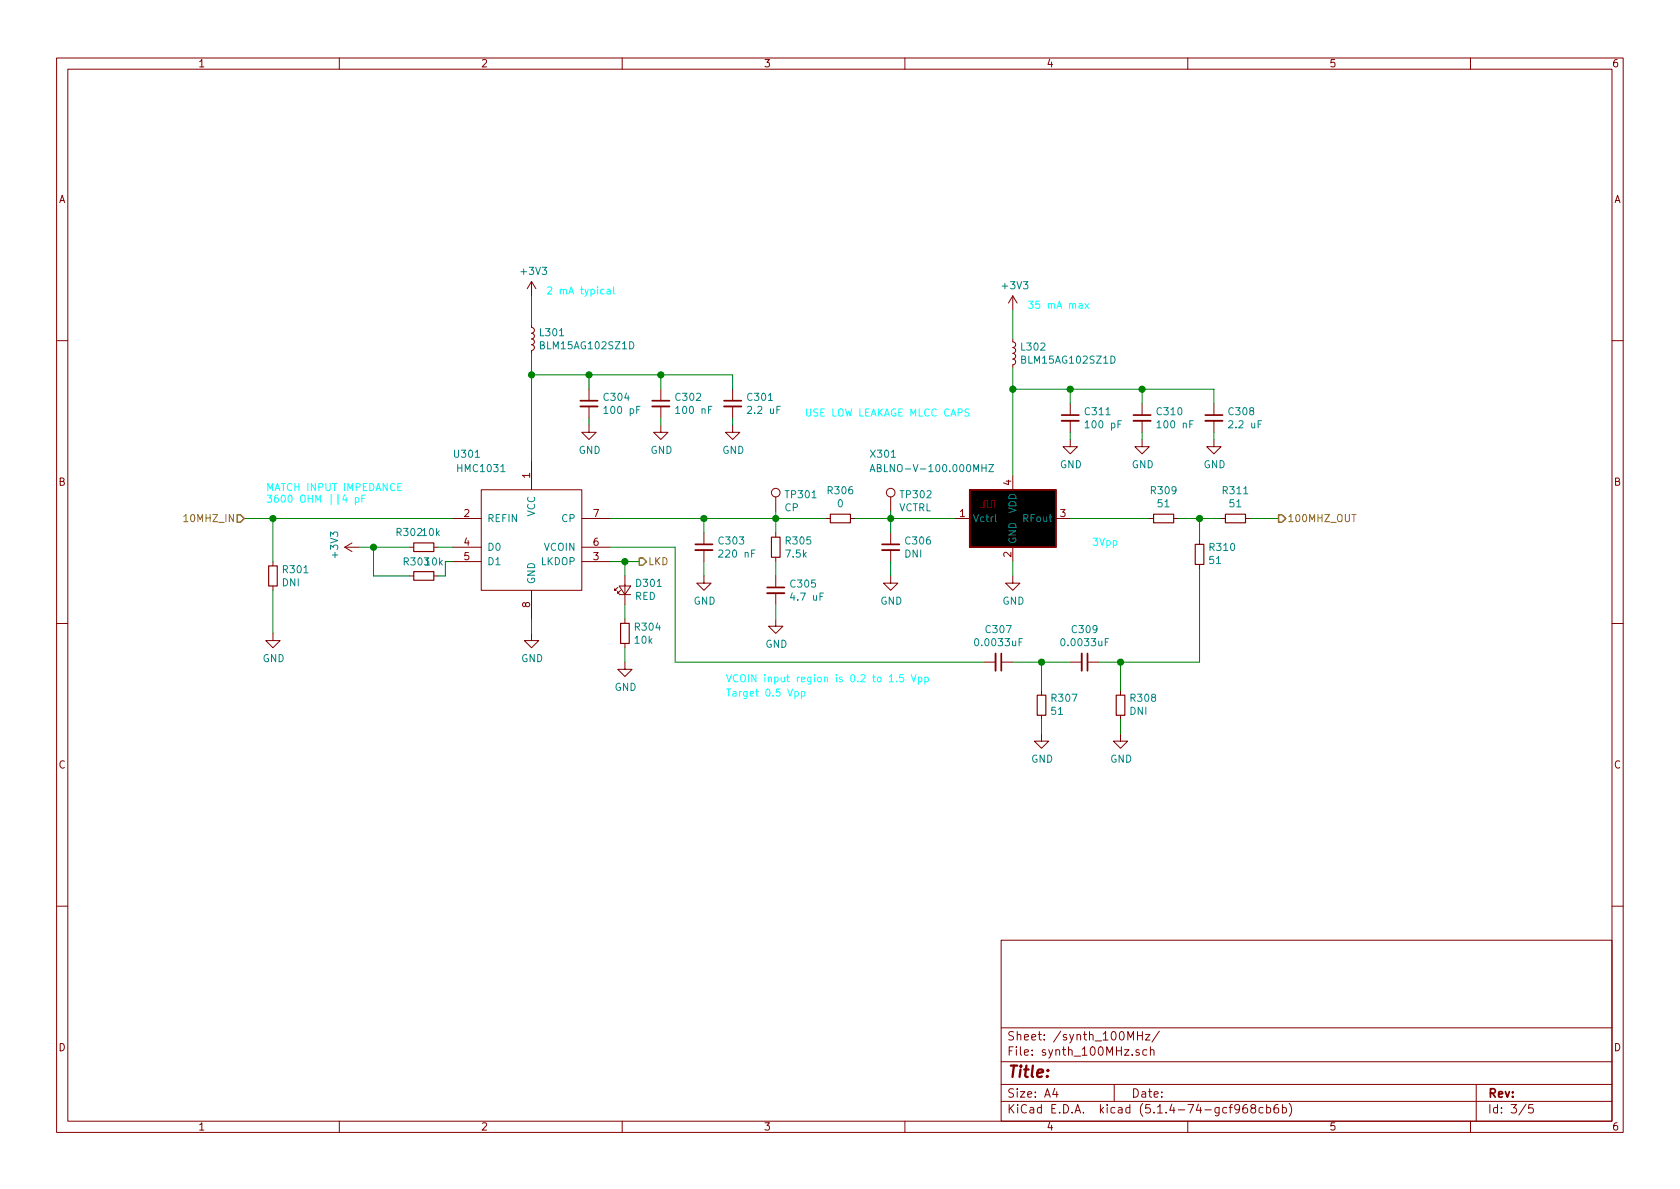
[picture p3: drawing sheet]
EESchema Schematic File Version 4
LIBS:vna_mm_ref-cache
EELAYER 30 0
EELAYER END
$Descr A4 11693 8268
encoding utf-8
Sheet 3 5
Title ""
Date ""
Rev ""
Comp ""
Comment1 ""
Comment2 ""
Comment3 ""
Comment4 ""
$EndDescr
$Comp
L power:GND #PWR?
U 1 1
P 3700 4400
AR Path="/5DC27495" Ref="#PWR?"  Part="1" 
AR Path="/5DC1A65E/5DC27495" Ref="#PWR0305"  Part="1" 
F 0 "#PWR0305" H 3700 4150 50  0001 C CNN
F 1 "GND" H 3705 4227 50  0000 C CNN
F 2 "" H 3700 4400 50  0001 C CNN
F 3 "" H 3700 4400 50  0001 C CNN
	1    3700 4400
	1    0    0    -1  
$EndComp
Wire Wire Line
	3700 4300 3700 4400
$Comp
L power:GND #PWR?
U 1 1
P 7050 4000
AR Path="/5DC274A2" Ref="#PWR?"  Part="1" 
AR Path="/5DC1A65E/5DC274A2" Ref="#PWR0314"  Part="1" 
F 0 "#PWR0314" H 7050 3750 50  0001 C CNN
F 1 "GND" H 7055 3827 50  0000 C CNN
F 2 "" H 7050 4000 50  0001 C CNN
F 3 "" H 7050 4000 50  0001 C CNN
	1    7050 4000
	1    0    0    -1  
$EndComp
Wire Wire Line
	7050 3900 7050 4000
$Comp
L Device:R_Small R?
U 1 1
P 2950 3800
AR Path="/5DC274A9" Ref="R?"  Part="1" 
AR Path="/5DC1A65E/5DC274A9" Ref="R302"  Part="1" 
F 0 "R302" V 3050 3900 50  0000 C CNN
F 1 "10k" V 3050 3750 50  0000 C CNN
F 2 "Resistor_SMD:R_0402_1005Metric" H 2950 3800 50  0001 C CNN
F 3 "~" H 2950 3800 50  0001 C CNN
	1    2950 3800
	0    -1   -1   0   
$EndComp
Text Notes 5600 2900 0    50   ~ 0
USE LOW LEAKAGE MLCC CAPS
$Comp
L Device:C_Small C?
U 1 1
P 4900 3800
AR Path="/5DC274B1" Ref="C?"  Part="1" 
AR Path="/5DC1A65E/5DC274B1" Ref="C303"  Part="1" 
F 0 "C303" H 4992 3846 50  0000 L CNN
F 1 "220 nF" H 4992 3755 50  0000 L CNN
F 2 "Capacitor_SMD:C_0402_1005Metric" H 4900 3800 50  0001 C CNN
F 3 "~" H 4900 3800 50  0001 C CNN
	1    4900 3800
	1    0    0    -1  
$EndComp
Wire Wire Line
	4250 3600 4900 3600
Wire Wire Line
	4900 3600 4900 3700
$Comp
L power:GND #PWR?
U 1 1
P 4900 4000
AR Path="/5DC274BB" Ref="#PWR?"  Part="1" 
AR Path="/5DC1A65E/5DC274BB" Ref="#PWR0309"  Part="1" 
F 0 "#PWR0309" H 4900 3750 50  0001 C CNN
F 1 "GND" H 4905 3827 50  0000 C CNN
F 2 "" H 4900 4000 50  0001 C CNN
F 3 "" H 4900 4000 50  0001 C CNN
	1    4900 4000
	1    0    0    -1  
$EndComp
Wire Wire Line
	4900 3900 4900 4000
$Comp
L Device:C_Small C?
U 1 1
P 5400 4100
AR Path="/5DC274C2" Ref="C?"  Part="1" 
AR Path="/5DC1A65E/5DC274C2" Ref="C305"  Part="1" 
F 0 "C305" H 5492 4146 50  0000 L CNN
F 1 "4.7 uF" H 5492 4055 50  0000 L CNN
F 2 "Capacitor_SMD:C_0603_1608Metric" H 5400 4100 50  0001 C CNN
F 3 "~" H 5400 4100 50  0001 C CNN
F 4 "Digi-Key" H 5400 4100 50  0001 C CNN "DIST_NAME"
F 5 "445-14258-1-ND" H 5400 4100 50  0001 C CNN "DIST_PN"
	1    5400 4100
	1    0    0    -1  
$EndComp
$Comp
L power:GND #PWR?
U 1 1
P 5400 4300
AR Path="/5DC274C8" Ref="#PWR?"  Part="1" 
AR Path="/5DC1A65E/5DC274C8" Ref="#PWR0311"  Part="1" 
F 0 "#PWR0311" H 5400 4050 50  0001 C CNN
F 1 "GND" H 5405 4127 50  0000 C CNN
F 2 "" H 5400 4300 50  0001 C CNN
F 3 "" H 5400 4300 50  0001 C CNN
	1    5400 4300
	1    0    0    -1  
$EndComp
Wire Wire Line
	5400 4300 5400 4200
Wire Wire Line
	5400 4000 5400 3900
Wire Wire Line
	4900 3600 5400 3600
Wire Wire Line
	5400 3600 5400 3700
Connection ~ 4900 3600
Connection ~ 5400 3600
$Comp
L Device:R_Small R?
U 1 1
P 5400 3800
AR Path="/5DC274D4" Ref="R?"  Part="1" 
AR Path="/5DC1A65E/5DC274D4" Ref="R305"  Part="1" 
F 0 "R305" H 5459 3846 50  0000 L CNN
F 1 "7.5k" H 5459 3755 50  0000 L CNN
F 2 "Resistor_SMD:R_0402_1005Metric" H 5400 3800 50  0001 C CNN
F 3 "~" H 5400 3800 50  0001 C CNN
	1    5400 3800
	1    0    0    -1  
$EndComp
$Comp
L Device:R_Small R?
U 1 1
P 5850 3600
AR Path="/5DC274DA" Ref="R?"  Part="1" 
AR Path="/5DC1A65E/5DC274DA" Ref="R306"  Part="1" 
F 0 "R306" V 5654 3600 50  0000 C CNN
F 1 "0" V 5745 3600 50  0000 C CNN
F 2 "Resistor_SMD:R_0402_1005Metric" H 5850 3600 50  0001 C CNN
F 3 "~" H 5850 3600 50  0001 C CNN
	1    5850 3600
	0    1    1    0   
$EndComp
Wire Wire Line
	5400 3600 5750 3600
$Comp
L Device:C_Small C?
U 1 1
P 6200 3800
AR Path="/5DC274E1" Ref="C?"  Part="1" 
AR Path="/5DC1A65E/5DC274E1" Ref="C306"  Part="1" 
F 0 "C306" H 6292 3846 50  0000 L CNN
F 1 "DNI" H 6292 3755 50  0000 L CNN
F 2 "Capacitor_SMD:C_0402_1005Metric" H 6200 3800 50  0001 C CNN
F 3 "~" H 6200 3800 50  0001 C CNN
	1    6200 3800
	1    0    0    -1  
$EndComp
Wire Wire Line
	6200 3600 6200 3700
$Comp
L power:GND #PWR?
U 1 1
P 6200 4000
AR Path="/5DC274E8" Ref="#PWR?"  Part="1" 
AR Path="/5DC1A65E/5DC274E8" Ref="#PWR0312"  Part="1" 
F 0 "#PWR0312" H 6200 3750 50  0001 C CNN
F 1 "GND" H 6205 3827 50  0000 C CNN
F 2 "" H 6200 4000 50  0001 C CNN
F 3 "" H 6200 4000 50  0001 C CNN
	1    6200 4000
	1    0    0    -1  
$EndComp
Wire Wire Line
	6200 4000 6200 3900
Wire Wire Line
	5950 3600 6200 3600
Connection ~ 6200 3600
Wire Wire Line
	6200 3600 6650 3600
Text Notes 3800 2050 0    50   ~ 0
2 mA typical
Wire Wire Line
	3700 2050 3700 2250
$Comp
L power:+3V3 #PWR?
U 1 1
P 3700 2050
AR Path="/5DC274F4" Ref="#PWR?"  Part="1" 
AR Path="/5DC1A65E/5DC274F4" Ref="#PWR0304"  Part="1" 
F 0 "#PWR0304" H 3700 1900 50  0001 C CNN
F 1 "+3V3" H 3715 2223 50  0000 C CNN
F 2 "" H 3700 2050 50  0001 C CNN
F 3 "" H 3700 2050 50  0001 C CNN
	1    3700 2050
	1    0    0    -1  
$EndComp
Wire Wire Line
	5100 2600 5100 2700
Wire Wire Line
	4600 2600 5100 2600
Wire Wire Line
	4600 2600 4600 2700
Connection ~ 4600 2600
Wire Wire Line
	4100 2600 4600 2600
Wire Wire Line
	3700 2600 3700 3200
Wire Wire Line
	4100 2600 4100 2700
Connection ~ 4100 2600
Wire Wire Line
	3700 2600 4100 2600
Wire Wire Line
	5100 2900 5100 2950
$Comp
L power:GND #PWR?
U 1 1
P 5100 2950
AR Path="/5DC27504" Ref="#PWR?"  Part="1" 
AR Path="/5DC1A65E/5DC27504" Ref="#PWR0310"  Part="1" 
F 0 "#PWR0310" H 5100 2700 50  0001 C CNN
F 1 "GND" H 5105 2777 50  0000 C CNN
F 2 "" H 5100 2950 50  0001 C CNN
F 3 "" H 5100 2950 50  0001 C CNN
	1    5100 2950
	1    0    0    -1  
$EndComp
Connection ~ 3700 2600
Wire Wire Line
	3700 2450 3700 2600
Wire Wire Line
	4600 2950 4600 2900
$Comp
L power:GND #PWR?
U 1 1
P 4600 2950
AR Path="/5DC2750D" Ref="#PWR?"  Part="1" 
AR Path="/5DC1A65E/5DC2750D" Ref="#PWR0308"  Part="1" 
F 0 "#PWR0308" H 4600 2700 50  0001 C CNN
F 1 "GND" H 4605 2777 50  0000 C CNN
F 2 "" H 4600 2950 50  0001 C CNN
F 3 "" H 4600 2950 50  0001 C CNN
	1    4600 2950
	1    0    0    -1  
$EndComp
Wire Wire Line
	4100 2900 4100 2950
$Comp
L power:GND #PWR?
U 1 1
P 4100 2950
AR Path="/5DC27514" Ref="#PWR?"  Part="1" 
AR Path="/5DC1A65E/5DC27514" Ref="#PWR0306"  Part="1" 
F 0 "#PWR0306" H 4100 2700 50  0001 C CNN
F 1 "GND" H 4105 2777 50  0000 C CNN
F 2 "" H 4100 2950 50  0001 C CNN
F 3 "" H 4100 2950 50  0001 C CNN
	1    4100 2950
	1    0    0    -1  
$EndComp
$Comp
L Device:L_Small L?
U 1 1
P 3700 2350
AR Path="/5DC2751A" Ref="L?"  Part="1" 
AR Path="/5DC1A65E/5DC2751A" Ref="L301"  Part="1" 
F 0 "L301" H 3748 2396 50  0000 L CNN
F 1 "BLM15AG102SZ1D" H 3748 2305 50  0000 L CNN
F 2 "Inductor_SMD:L_0402_1005Metric" H 3700 2350 50  0001 C CNN
F 3 "~" H 3700 2350 50  0001 C CNN
F 4 "Digi-Key" H 3700 2350 50  0001 C CNN "DIST_NAME"
F 5 "BLM15AG102SZ1D" H 3700 2350 50  0001 C CNN "DIST_PN"
	1    3700 2350
	1    0    0    -1  
$EndComp
$Comp
L Device:C_Small C?
U 1 1
P 4100 2800
AR Path="/5DC27520" Ref="C?"  Part="1" 
AR Path="/5DC1A65E/5DC27520" Ref="C304"  Part="1" 
F 0 "C304" H 4192 2846 50  0000 L CNN
F 1 "100 pF" H 4192 2755 50  0000 L CNN
F 2 "Capacitor_SMD:C_0402_1005Metric" H 4100 2800 50  0001 C CNN
F 3 "~" H 4100 2800 50  0001 C CNN
	1    4100 2800
	1    0    0    -1  
$EndComp
$Comp
L Device:C_Small C?
U 1 1
P 4600 2800
AR Path="/5DC27526" Ref="C?"  Part="1" 
AR Path="/5DC1A65E/5DC27526" Ref="C302"  Part="1" 
F 0 "C302" H 4692 2846 50  0000 L CNN
F 1 "100 nF" H 4692 2755 50  0000 L CNN
F 2 "Capacitor_SMD:C_0402_1005Metric" H 4600 2800 50  0001 C CNN
F 3 "~" H 4600 2800 50  0001 C CNN
	1    4600 2800
	1    0    0    -1  
$EndComp
$Comp
L Device:C_Small C?
U 1 1
P 5100 2800
AR Path="/5DC2752C" Ref="C?"  Part="1" 
AR Path="/5DC1A65E/5DC2752C" Ref="C301"  Part="1" 
F 0 "C301" H 5192 2846 50  0000 L CNN
F 1 "2.2 uF" H 5192 2755 50  0000 L CNN
F 2 "Capacitor_SMD:C_0603_1608Metric" H 5100 2800 50  0001 C CNN
F 3 "~" H 5100 2800 50  0001 C CNN
F 4 "Digi-Key" H 5100 2800 50  0001 C CNN "DIST_NAME"
F 5 "490-10731-1-ND" H 5100 2800 50  0001 C CNN "DIST_PN"
	1    5100 2800
	1    0    0    -1  
$EndComp
Text Notes 7150 2150 0    50   ~ 0
35 mA max
Wire Wire Line
	7050 2150 7050 2350
$Comp
L power:+3V3 #PWR?
U 1 1
P 7050 2150
AR Path="/5DC27534" Ref="#PWR?"  Part="1" 
AR Path="/5DC1A65E/5DC27534" Ref="#PWR0313"  Part="1" 
F 0 "#PWR0313" H 7050 2000 50  0001 C CNN
F 1 "+3V3" H 7065 2323 50  0000 C CNN
F 2 "" H 7050 2150 50  0001 C CNN
F 3 "" H 7050 2150 50  0001 C CNN
	1    7050 2150
	1    0    0    -1  
$EndComp
Wire Wire Line
	8450 2700 8450 2800
Wire Wire Line
	7950 2700 8450 2700
Wire Wire Line
	7950 2700 7950 2800
Connection ~ 7950 2700
Wire Wire Line
	7450 2700 7950 2700
Wire Wire Line
	7050 2700 7050 3300
Wire Wire Line
	7450 2700 7450 2800
Connection ~ 7450 2700
Wire Wire Line
	7050 2700 7450 2700
Wire Wire Line
	8450 3000 8450 3050
$Comp
L power:GND #PWR?
U 1 1
P 8450 3050
AR Path="/5DC27544" Ref="#PWR?"  Part="1" 
AR Path="/5DC1A65E/5DC27544" Ref="#PWR0319"  Part="1" 
F 0 "#PWR0319" H 8450 2800 50  0001 C CNN
F 1 "GND" H 8455 2877 50  0000 C CNN
F 2 "" H 8450 3050 50  0001 C CNN
F 3 "" H 8450 3050 50  0001 C CNN
	1    8450 3050
	1    0    0    -1  
$EndComp
Connection ~ 7050 2700
Wire Wire Line
	7050 2550 7050 2700
Wire Wire Line
	7950 3050 7950 3000
$Comp
L power:GND #PWR?
U 1 1
P 7950 3050
AR Path="/5DC2754D" Ref="#PWR?"  Part="1" 
AR Path="/5DC1A65E/5DC2754D" Ref="#PWR0318"  Part="1" 
F 0 "#PWR0318" H 7950 2800 50  0001 C CNN
F 1 "GND" H 7955 2877 50  0000 C CNN
F 2 "" H 7950 3050 50  0001 C CNN
F 3 "" H 7950 3050 50  0001 C CNN
	1    7950 3050
	1    0    0    -1  
$EndComp
Wire Wire Line
	7450 3000 7450 3050
$Comp
L power:GND #PWR?
U 1 1
P 7450 3050
AR Path="/5DC27554" Ref="#PWR?"  Part="1" 
AR Path="/5DC1A65E/5DC27554" Ref="#PWR0316"  Part="1" 
F 0 "#PWR0316" H 7450 2800 50  0001 C CNN
F 1 "GND" H 7455 2877 50  0000 C CNN
F 2 "" H 7450 3050 50  0001 C CNN
F 3 "" H 7450 3050 50  0001 C CNN
	1    7450 3050
	1    0    0    -1  
$EndComp
$Comp
L Device:L_Small L?
U 1 1
P 7050 2450
AR Path="/5DC2755A" Ref="L?"  Part="1" 
AR Path="/5DC1A65E/5DC2755A" Ref="L302"  Part="1" 
F 0 "L302" H 7098 2496 50  0000 L CNN
F 1 "BLM15AG102SZ1D" H 7098 2405 50  0000 L CNN
F 2 "Inductor_SMD:L_0402_1005Metric" H 7050 2450 50  0001 C CNN
F 3 "~" H 7050 2450 50  0001 C CNN
F 4 "Digi-Key" H 7050 2450 50  0001 C CNN "DIST_NAME"
F 5 "BLM15AG102SZ1D" H 7050 2450 50  0001 C CNN "DIST_PN"
	1    7050 2450
	1    0    0    -1  
$EndComp
$Comp
L Device:C_Small C?
U 1 1
P 7450 2900
AR Path="/5DC27560" Ref="C?"  Part="1" 
AR Path="/5DC1A65E/5DC27560" Ref="C311"  Part="1" 
F 0 "C311" H 7542 2946 50  0000 L CNN
F 1 "100 pF" H 7542 2855 50  0000 L CNN
F 2 "Capacitor_SMD:C_0402_1005Metric" H 7450 2900 50  0001 C CNN
F 3 "~" H 7450 2900 50  0001 C CNN
	1    7450 2900
	1    0    0    -1  
$EndComp
$Comp
L Device:C_Small C?
U 1 1
P 7950 2900
AR Path="/5DC27566" Ref="C?"  Part="1" 
AR Path="/5DC1A65E/5DC27566" Ref="C310"  Part="1" 
F 0 "C310" H 8042 2946 50  0000 L CNN
F 1 "100 nF" H 8042 2855 50  0000 L CNN
F 2 "Capacitor_SMD:C_0402_1005Metric" H 7950 2900 50  0001 C CNN
F 3 "~" H 7950 2900 50  0001 C CNN
	1    7950 2900
	1    0    0    -1  
$EndComp
$Comp
L Device:C_Small C?
U 1 1
P 8450 2900
AR Path="/5DC2756C" Ref="C?"  Part="1" 
AR Path="/5DC1A65E/5DC2756C" Ref="C308"  Part="1" 
F 0 "C308" H 8542 2946 50  0000 L CNN
F 1 "2.2 uF" H 8542 2855 50  0000 L CNN
F 2 "Capacitor_SMD:C_0603_1608Metric" H 8450 2900 50  0001 C CNN
F 3 "~" H 8450 2900 50  0001 C CNN
F 4 "Digi-Key" H 8450 2900 50  0001 C CNN "DIST_NAME"
F 5 "490-10731-1-ND" H 8450 2900 50  0001 C CNN "DIST_PN"
	1    8450 2900
	1    0    0    -1  
$EndComp
$Comp
L Device:R_Small R?
U 1 1
P 8100 3600
AR Path="/5DC27572" Ref="R?"  Part="1" 
AR Path="/5DC1A65E/5DC27572" Ref="R309"  Part="1" 
F 0 "R309" V 7904 3600 50  0000 C CNN
F 1 "51" V 7995 3600 50  0000 C CNN
F 2 "Resistor_SMD:R_0402_1005Metric" H 8100 3600 50  0001 C CNN
F 3 "~" H 8100 3600 50  0001 C CNN
	1    8100 3600
	0    1    1    0   
$EndComp
$Comp
L Device:R_Small R?
U 1 1
P 8600 3600
AR Path="/5DC27578" Ref="R?"  Part="1" 
AR Path="/5DC1A65E/5DC27578" Ref="R311"  Part="1" 
F 0 "R311" V 8404 3600 50  0000 C CNN
F 1 "51" V 8495 3600 50  0000 C CNN
F 2 "Resistor_SMD:R_0402_1005Metric" H 8600 3600 50  0001 C CNN
F 3 "~" H 8600 3600 50  0001 C CNN
	1    8600 3600
	0    1    1    0   
$EndComp
$Comp
L Device:R_Small R?
U 1 1
P 8350 3850
AR Path="/5DC2757E" Ref="R?"  Part="1" 
AR Path="/5DC1A65E/5DC2757E" Ref="R310"  Part="1" 
F 0 "R310" H 8291 3804 50  0000 R CNN
F 1 "51" H 8291 3895 50  0000 R CNN
F 2 "Resistor_SMD:R_0402_1005Metric" H 8350 3850 50  0001 C CNN
F 3 "~" H 8350 3850 50  0001 C CNN
	1    8350 3850
	-1   0    0    1   
$EndComp
Wire Wire Line
	8200 3600 8350 3600
Wire Wire Line
	8350 3600 8350 3750
Connection ~ 8350 3600
Wire Wire Line
	8350 3600 8500 3600
$Comp
L Device:C_Small C?
U 1 1
P 7550 4600
AR Path="/5DC27589" Ref="C?"  Part="1" 
AR Path="/5DC1A65E/5DC27589" Ref="C309"  Part="1" 
F 0 "C309" V 7321 4600 50  0000 C CNN
F 1 "0.0033uF" V 7412 4600 50  0000 C CNN
F 2 "Capacitor_SMD:C_0402_1005Metric" H 7550 4600 50  0001 C CNN
F 3 "~" H 7550 4600 50  0001 C CNN
	1    7550 4600
	0    1    1    0   
$EndComp
$Comp
L Device:R_Small R?
U 1 1
P 7800 4900
AR Path="/5DC2758F" Ref="R?"  Part="1" 
AR Path="/5DC1A65E/5DC2758F" Ref="R308"  Part="1" 
F 0 "R308" H 7741 4854 50  0000 R CNN
F 1 "DNI" H 7741 4945 50  0000 R CNN
F 2 "Resistor_SMD:R_0402_1005Metric" H 7800 4900 50  0001 C CNN
F 3 "~" H 7800 4900 50  0001 C CNN
	1    7800 4900
	-1   0    0    1   
$EndComp
$Comp
L Device:R_Small R?
U 1 1
P 7250 4900
AR Path="/5DC27595" Ref="R?"  Part="1" 
AR Path="/5DC1A65E/5DC27595" Ref="R307"  Part="1" 
F 0 "R307" H 7191 4854 50  0000 R CNN
F 1 "51" H 7191 4945 50  0000 R CNN
F 2 "Resistor_SMD:R_0402_1005Metric" H 7250 4900 50  0001 C CNN
F 3 "~" H 7250 4900 50  0001 C CNN
	1    7250 4900
	-1   0    0    1   
$EndComp
$Comp
L Device:C_Small C?
U 1 1
P 6950 4600
AR Path="/5DC2759B" Ref="C?"  Part="1" 
AR Path="/5DC1A65E/5DC2759B" Ref="C307"  Part="1" 
F 0 "C307" V 6721 4600 50  0000 C CNN
F 1 "0.0033uF" V 6812 4600 50  0000 C CNN
F 2 "Capacitor_SMD:C_0402_1005Metric" H 6950 4600 50  0001 C CNN
F 3 "~" H 6950 4600 50  0001 C CNN
	1    6950 4600
	0    1    1    0   
$EndComp
Wire Wire Line
	7450 4600 7250 4600
Wire Wire Line
	7250 4800 7250 4600
Connection ~ 7250 4600
Wire Wire Line
	7250 4600 7050 4600
Wire Wire Line
	7650 4600 7800 4600
Wire Wire Line
	7800 4600 7800 4800
Wire Wire Line
	8350 4600 8350 3950
Connection ~ 7800 4600
Wire Wire Line
	6850 4600 4700 4600
$Comp
L power:GND #PWR?
U 1 1
P 7250 5100
AR Path="/5DC275AC" Ref="#PWR?"  Part="1" 
AR Path="/5DC1A65E/5DC275AC" Ref="#PWR0315"  Part="1" 
F 0 "#PWR0315" H 7250 4850 50  0001 C CNN
F 1 "GND" H 7255 4927 50  0000 C CNN
F 2 "" H 7250 5100 50  0001 C CNN
F 3 "" H 7250 5100 50  0001 C CNN
	1    7250 5100
	1    0    0    -1  
$EndComp
$Comp
L power:GND #PWR?
U 1 1
P 7800 5100
AR Path="/5DC275B2" Ref="#PWR?"  Part="1" 
AR Path="/5DC1A65E/5DC275B2" Ref="#PWR0317"  Part="1" 
F 0 "#PWR0317" H 7800 4850 50  0001 C CNN
F 1 "GND" H 7805 4927 50  0000 C CNN
F 2 "" H 7800 5100 50  0001 C CNN
F 3 "" H 7800 5100 50  0001 C CNN
	1    7800 5100
	1    0    0    -1  
$EndComp
Wire Wire Line
	7800 5000 7800 5100
Wire Wire Line
	7250 5100 7250 5000
Wire Wire Line
	4250 3900 4350 3900
$Comp
L Device:LED_Small D?
U 1 1
P 4350 4100
AR Path="/5DC275BB" Ref="D?"  Part="1" 
AR Path="/5DC1A65E/5DC275BB" Ref="D301"  Part="1" 
F 0 "D301" V 4396 4032 50  0000 R CNN
F 1 "RED" V 4305 4032 50  0000 R CNN
F 2 "LED_SMD:LED_0603_1608Metric" V 4350 4100 50  0001 C CNN
F 3 "~" V 4350 4100 50  0001 C CNN
	1    4350 4100
	0    -1   -1   0   
$EndComp
$Comp
L Device:R_Small R?
U 1 1
P 4350 4400
AR Path="/5DC275C1" Ref="R?"  Part="1" 
AR Path="/5DC1A65E/5DC275C1" Ref="R304"  Part="1" 
F 0 "R304" H 4409 4446 50  0000 L CNN
F 1 "10k" H 4409 4355 50  0000 L CNN
F 2 "Resistor_SMD:R_0402_1005Metric" H 4350 4400 50  0001 C CNN
F 3 "~" H 4350 4400 50  0001 C CNN
	1    4350 4400
	1    0    0    -1  
$EndComp
$Comp
L power:GND #PWR?
U 1 1
P 4350 4600
AR Path="/5DC275C7" Ref="#PWR?"  Part="1" 
AR Path="/5DC1A65E/5DC275C7" Ref="#PWR0307"  Part="1" 
F 0 "#PWR0307" H 4350 4350 50  0001 C CNN
F 1 "GND" H 4355 4427 50  0000 C CNN
F 2 "" H 4350 4600 50  0001 C CNN
F 3 "" H 4350 4600 50  0001 C CNN
	1    4350 4600
	1    0    0    -1  
$EndComp
Wire Wire Line
	4350 4600 4350 4500
Wire Wire Line
	4350 4300 4350 4200
Wire Wire Line
	4350 4000 4350 3900
Connection ~ 4350 3900
Wire Wire Line
	4350 3900 4450 3900
Wire Wire Line
	3050 3800 3150 3800
Text HLabel 8900 3600 2    50   Output ~ 0
100MHZ_OUT
Wire Wire Line
	8900 3600 8700 3600
Text HLabel 1700 3600 0    50   Input ~ 0
10MHZ_IN
Text Notes 1850 3500 0    50   ~ 0
MATCH INPUT IMPEDANCE\n3600 OHM ||4 pF
$Comp
L vna_mm:HMC1031 U?
U 1 1
P 3700 3700
AR Path="/5DC2748F" Ref="U?"  Part="1" 
AR Path="/5DC1A65E/5DC2748F" Ref="U301"  Part="1" 
F 0 "U301" H 3250 4250 50  0000 C CNN
F 1 "HMC1031" H 3350 4150 50  0000 C CNN
F 2 "Package_SO:MSOP-8_3x3mm_P0.65mm" H 2700 4300 50  0001 C CNN
F 3 "https://www.analog.com/media/en/technical-documentation/data-sheets/hmc1031.pdf" H 3650 4600 50  0001 C CNN
F 4 "Digi-Key" H 3700 3700 50  0001 C CNN "DIST_NAME"
F 5 "HMC1031MS8ETR" H 3700 3700 50  0001 C CNN "DIST_PN"
	1    3700 3700
	1    0    0    -1  
$EndComp
Text HLabel 4450 3900 2    50   Output ~ 0
LKD
Wire Wire Line
	4700 3800 4700 4600
Wire Wire Line
	4250 3800 4700 3800
Wire Wire Line
	1700 3600 1900 3600
$Comp
L Device:R_Small R?
U 1 1
P 1900 4000
AR Path="/5DB93EC3" Ref="R?"  Part="1" 
AR Path="/5DC1A65E/5DB93EC3" Ref="R301"  Part="1" 
F 0 "R301" H 1959 4046 50  0000 L CNN
F 1 "DNI" H 1959 3955 50  0000 L CNN
F 2 "Resistor_SMD:R_0402_1005Metric" H 1900 4000 50  0001 C CNN
F 3 "~" H 1900 4000 50  0001 C CNN
	1    1900 4000
	1    0    0    -1  
$EndComp
$Comp
L power:GND #PWR?
U 1 1
P 1900 4400
AR Path="/5DB944B7" Ref="#PWR?"  Part="1" 
AR Path="/5DC1A65E/5DB944B7" Ref="#PWR0301"  Part="1" 
F 0 "#PWR0301" H 1900 4150 50  0001 C CNN
F 1 "GND" H 1905 4227 50  0000 C CNN
F 2 "" H 1900 4400 50  0001 C CNN
F 3 "" H 1900 4400 50  0001 C CNN
	1    1900 4400
	1    0    0    -1  
$EndComp
Wire Wire Line
	1900 4400 1900 4100
Wire Wire Line
	1900 3900 1900 3600
Connection ~ 1900 3600
Wire Wire Line
	1900 3600 3150 3600
Text Notes 5050 4750 0    50   ~ 0
VCOIN input region is 0.2 to 1.5 Vpp
$Comp
L Device:R_Small R?
U 1 1
P 2950 4000
AR Path="/5DED19AB" Ref="R?"  Part="1" 
AR Path="/5DC1A65E/5DED19AB" Ref="R303"  Part="1" 
F 0 "R303" V 2850 3850 50  0000 L CNN
F 1 "10k" V 2850 4000 50  0000 L CNN
F 2 "Resistor_SMD:R_0402_1005Metric" H 2950 4000 50  0001 C CNN
F 3 "~" H 2950 4000 50  0001 C CNN
	1    2950 4000
	0    1    1    0   
$EndComp
Wire Wire Line
	3050 4000 3100 4000
Wire Wire Line
	3100 4000 3100 3900
Wire Wire Line
	3100 3900 3150 3900
Wire Wire Line
	7800 4600 8350 4600
Text Notes 7600 3800 0    50   ~ 0
3Vpp
Text Notes 5050 4850 0    50   ~ 0
Target 0.5 Vpp
Wire Wire Line
	7450 3600 8000 3600
Wire Wire Line
	2600 3800 2600 4000
Wire Wire Line
	2600 4000 2850 4000
Wire Wire Line
	2600 3800 2850 3800
Wire Wire Line
	2600 3800 2500 3800
Connection ~ 2600 3800
$Comp
L Connector:TestPoint TP?
U 1 1
P 6200 3550
AR Path="/5DC45DA8/5DF116B9" Ref="TP?"  Part="1" 
AR Path="/5DC1A65E/5DF116B9" Ref="TP302"  Part="1" 
F 0 "TP302" H 6258 3668 50  0000 L CNN
F 1 "VCTRL" H 6258 3577 50  0000 L CNN
F 2 "TestPoint:TestPoint_Keystone_5015_Micro-Minature" H 6400 3550 50  0001 C CNN
F 3 "~" H 6400 3550 50  0001 C CNN
F 4 "Digi-Key" H 6200 3550 50  0001 C CNN "DIST_NAME"
F 5 "36-5015CT-ND" H 6200 3550 50  0001 C CNN "DIST_PN"
	1    6200 3550
	1    0    0    -1  
$EndComp
$Comp
L Connector:TestPoint TP?
U 1 1
P 5400 3550
AR Path="/5DC45DA8/5DF12DC8" Ref="TP?"  Part="1" 
AR Path="/5DC1A65E/5DF12DC8" Ref="TP301"  Part="1" 
F 0 "TP301" H 5458 3668 50  0000 L CNN
F 1 "CP" H 5458 3577 50  0000 L CNN
F 2 "TestPoint:TestPoint_Keystone_5015_Micro-Minature" H 5600 3550 50  0001 C CNN
F 3 "~" H 5600 3550 50  0001 C CNN
F 4 "Digi-Key" H 5400 3550 50  0001 C CNN "DIST_NAME"
F 5 "36-5015CT-ND" H 5400 3550 50  0001 C CNN "DIST_PN"
	1    5400 3550
	1    0    0    -1  
$EndComp
$Comp
L Oscillator:ABLNO X?
U 1 1
P 7050 3600
AR Path="/5DC2749C" Ref="X?"  Part="1" 
AR Path="/5DC1A65E/5DC2749C" Ref="X301"  Part="1" 
F 0 "X301" H 6050 4050 50  0000 L CNN
F 1 "ABLNO-V-100.000MHZ" H 6050 3950 50  0000 L CNN
F 2 "Oscillator:Oscillator_SMD_Abracon_ABLNO" H 7050 3250 50  0001 C CNN
F 3 "https://abracon.com/Precisiontiming/ABLNO.pdf" H 6850 3700 50  0001 C CNN
F 4 "535-12341-1-ND" H 7050 3600 50  0001 C CNN "DIST_PN"
F 5 "Digi-Key" H 7050 3600 50  0001 C CNN "DIST_NAME"
	1    7050 3600
	1    0    0    -1  
$EndComp
Wire Wire Line
	5400 3550 5400 3600
Wire Wire Line
	6200 3550 6200 3600
$Comp
L power:+3V3 #PWR?
U 1 1
P 2500 3800
AR Path="/5DF96849" Ref="#PWR?"  Part="1" 
AR Path="/5DC1A65E/5DF96849" Ref="#PWR0121"  Part="1" 
F 0 "#PWR0121" H 2500 3650 50  0001 C CNN
F 1 "+3V3" H 2515 3973 50  0000 C CNN
F 2 "" H 2500 3800 50  0001 C CNN
F 3 "" H 2500 3800 50  0001 C CNN
	1    2500 3800
	0    -1   -1   0   
$EndComp
$EndSCHEMATC
